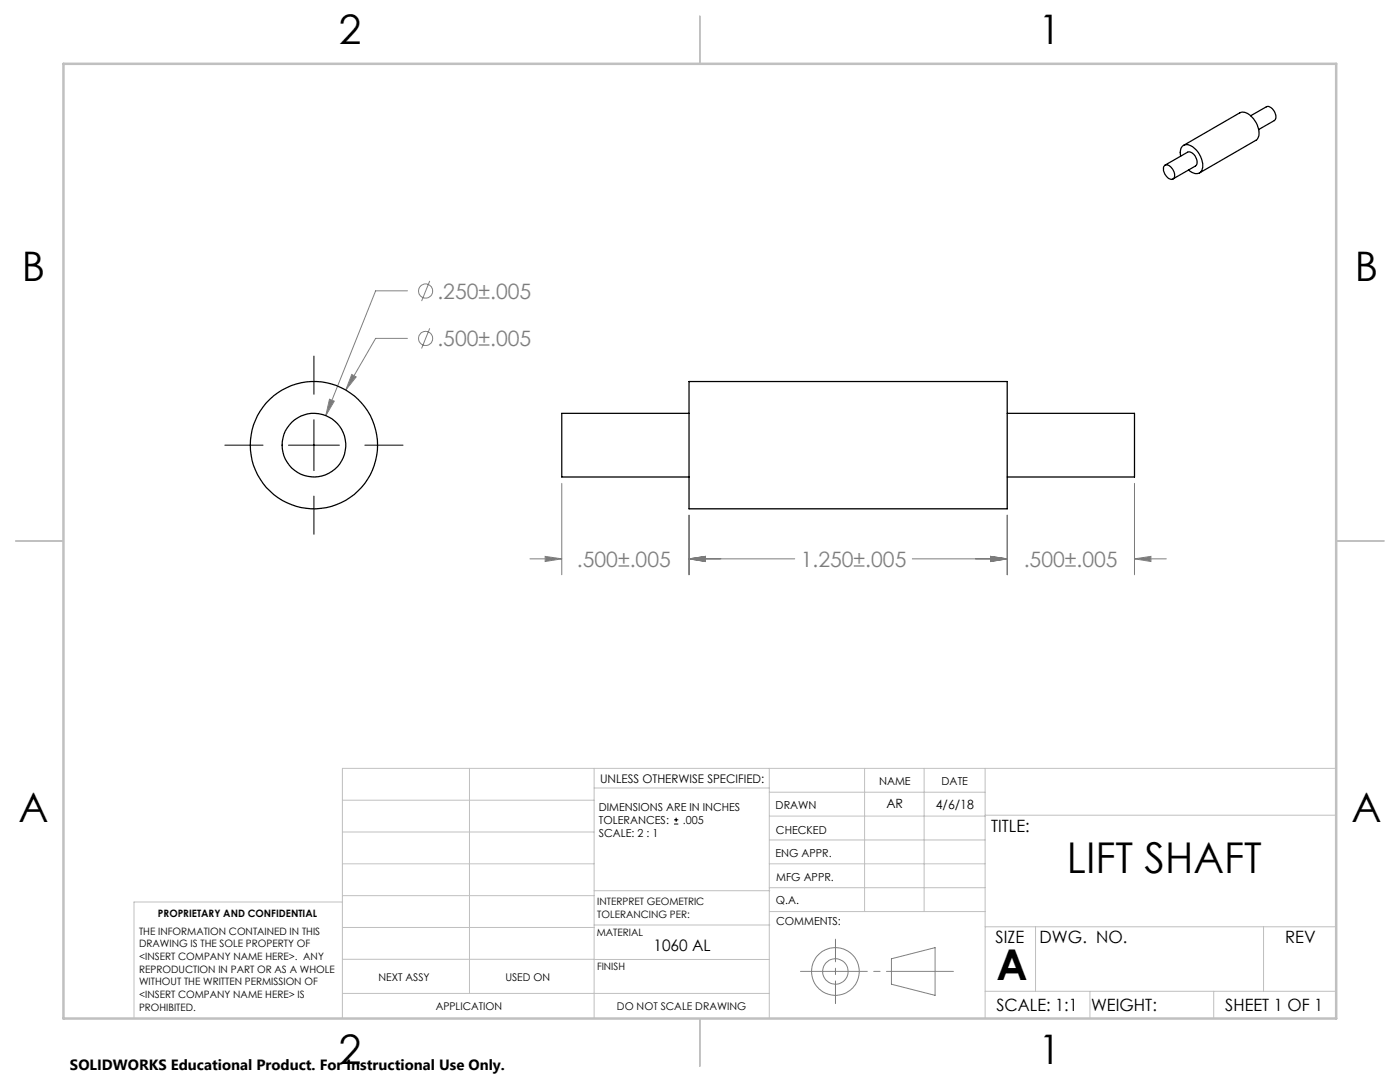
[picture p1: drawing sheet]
<svg xmlns="http://www.w3.org/2000/svg" width="279mm" height="216mm" viewBox="0 0 279 216" stroke-linecap="round" stroke-linejoin="round" font-family="sans-serif">
<g fill="none" stroke="#808080" stroke-width=".2">
<path d="M81.3 58h-6.3l-10 24.9M85.8 56.1l-1.7 4M65.8 79.7l.9 .3-1.7 2.9zM70.2 74.7l.9 .5-2.1 2.6zM81.3 67.5h-6.3l-6 10.3M85.8 65.5l-1.7 4M112.1 96.4v18.3M226.4 96.4v18.3M105.8 111.5h6.3M108.8 111l3.3 .5-3.3 .5zM137.5 111.5l3.3-.5v1zM137.5 102.8v11.9"/>
<path d="M137.5 111.5h21.1M182.1 111.5h18.9M197.7 111l3.3 .5-3.3 .5zM201 102.8v11.9M226.4 111.5l3.3-.5v1zM226.4 111.5h6.4M177.9 191.3l8.7-2.2v9.5l-8.7-2.2z"/>
<circle cx="84.9" cy="58.1" r="1.41"/>
<circle cx="84.9" cy="67.5" r="1.41"/>
<circle cx="166.7" cy="193.8" r="2.54"/>
<circle cx="166.7" cy="193.8" r="4.8"/>
</g>
<path d="M62.7 71v7.7M44.9 88.8h7.6M57.6 88.8h10.1M62.7 83.7v10.2M62.7 99v7.6M72.8 88.8h7.6M134.5 164.4h.9M134.5 163.6h.9M134.9 163.2v.8" fill="none" stroke="#000" stroke-width=".2"/>
<path d="M159.7 193.8h30.6" fill="none" stroke="#808080" stroke-width=".2" stroke-dasharray="15.2 1.3 1.3 1.3" stroke-dashoffset="1.9"/>
<path d="M166.7 187.4v12.9" fill="none" stroke="#808080" stroke-width=".2" stroke-dasharray="15.2 1.3 1.3 1.3" stroke-dashoffset="10.7"/>
<g fill="none" stroke="#c0c0c0" stroke-width=".2">
<path d="M68.3 159.7h50.3M93.7 153.3v44.9M118.6 153.3v49.9M118.6 157.2h34.9M153.5 153.3v49.9M153.5 158.1h43.1M172.5 153.3v28.6M184.4 153.3v28.6M196.6 153.3v49.9M266.7 153.3h-198.4v49.9M68.3 178.7h50.3M68.3 172.4h50.3"/>
<path d="M68.3 166h50.3M68.3 180h-41.6v23.2M118.6 177.7h35M153.5 167.6h43.1M153.5 162.8h43.1M153.5 172.4h43.1M153.5 177.1h43.1M196.6 162.7h70.1M68.3 198.2h85.2M68.3 191.4l85.2 .1M68.3 185.1h50.3M118.6 184.6h35"/>
<path d="M153.6 181.9h43M196.6 197.8h70.1M196.6 184.9h70.1M206.7 184.9v12.9M217.5 197.8v5.4M242.2 197.8v5.4M252.2 184.9v12.9"/>
</g>
<path d="M139.7 3.2v9.5M3.1 107.9h9.6M266.7 107.9h9.5M139.7 203.2v9.6" fill="none" stroke="#c0c0c0" stroke-width=".25"/>
<path d="M12.7 12.7h254v190.5h-254z" fill="none" stroke="#c0c0c0" stroke-width=".5"/>
<path d="M65.8 79.7l-.8 3.2 1.7-2.9zM70.2 74.7l-1.2 3.1 2.1-2.6zM108.8 111l3.3 .5-3.3 .5zM137.5 111.5l3.3-.5v1zM137.5 111.5l3.3-.5v1zM197.7 111l3.3 .5-3.3 .5zM197.7 111l3.3 .5-3.3 .5zM226.4 111.5l3.3-.5v1z" fill="#808080"/>
<g fill="none" stroke="#000" stroke-width=".25">
<path d="M232.4 33.1v-.1a1.2 1.2 0 0 1 1.6 .8 1.26 1.26 0 0 1-.1 2 1.98 1.98 0 0 1-1.5-2.7zM232.5 32.9l4.5-2.5a1.79 1.79 0 0 1 1.9 1.9l-.1 .5-.2 .3-4.5 2.6M235.6 31.2a1.69 1.69 0 0 1 1.1-2.3 4.2 4.2 0 0 1 3.3 3.9 1.42 1.42 0 0 1-.6 1.7 1.42 1.42 0 0 1-1.7-.2l-.5-.4M236.2 29l11.2-6.5a2.51 2.51 0 0 1 2.9 1.4 3.4 3.4 0 0 1 .5 4l-11.4 6.6M249.6 23.1l3.1-1.8a1.82 1.82 0 0 1 1.9 1.8v.6l-.3 .4-3.1 1.8M137.5 76.1h63.5v25.4h-63.5zM137.5 82.5h-25.4v12.7h25.4M201 82.5h25.4v12.7h-25.4"/>
<circle cx="62.6" cy="88.8" r="6.3"/>
<circle cx="62.7" cy="88.8" r="12.7"/>
</g>
<g font-size="8.5">
<text x="212.9" y="174.2">LIFT SHAFT</text>
<text x="198.9" y="195.5">A</text>
</g>
<g font-size="8.1">
<text x="67.6" y="8.9">2</text>
<text x="207.3" y="8.9">1</text>
<text x="4.4" y="56.2">B</text>
<text x="270.4" y="56.2">B</text>
<text x="3.7" y="164.1">A</text>
<text x="269.7" y="164.1">A</text>
<text x="67.6" y="212.4">2</text>
<text x="207.3" y="212.4">1</text>
</g>
<g font-size="4.2" fill="#808080">
<text x="87.3" y="59.6">.250±.005</text>
<text x="87.3" y="69.1">.500±.005</text>
<text x="115.1" y="113.1">.500±.005</text>
<text x="159.8" y="113.1">1.250±.005</text>
<text x="204.3" y="113.1">.500±.005</text>
</g>
<g font-size="3.4">
<text x="197.8" y="166">TITLE:</text>
<text x="198.7" y="188.1">SIZE</text>
<text x="207.5" y="188.1">DWG. NO.</text>
<text x="256.5" y="188.2">REV</text>
<text x="198.8" y="201.7">SCALE: 1:1</text>
<text x="217.7" y="201.8">WEIGHT:</text>
<text x="244.5" y="201.7">SHEET 1 OF 1</text>
</g>
<text font-size="3.2" x="130.4" y="189.8">1060 AL</text>
<text font-size="3" x="14" y="213.5">SOLIDWORKS Educational Product. For Instructional Use Only.</text>
<g font-size="2.5">
<text x="176.9" y="161.3">AR</text>
<text x="186.8" y="161.4">4/6/18</text>
</g>
<text font-size="2.4" x="119.8" y="156.2">UNLESS OTHERWISE SPECIFIED:</text>
<g font-size="2.2">
<text x="119.5" y="161.8">DIMENSIONS ARE IN INCHES</text>
<text x="154.8" y="161.4">DRAWN</text>
<text x="175.4" y="156.6">NAME</text>
<text x="187.9" y="156.7">DATE</text>
<text x="119.5" y="167.1">SCALE: 2 : 1</text>
<text x="119.5" y="164.4">TOLERANCES:</text>
<text x="136.3" y="164.4">.005</text>
<text x="154.9" y="166.3">CHECKED</text>
<text x="154.8" y="171">ENG APPR.</text>
<text x="154.9" y="175.7">MFG APPR.</text>
<text x="154.9" y="180.4">Q.A.</text>
<text x="154.9" y="184.6">COMMENTS:</text>
</g>
<g font-size="2.1">
<text x="75.5" y="195.7">NEXT ASSY</text>
<text x="100.9" y="195.7">USED ON</text>
<text x="86.9" y="201.5">APPLICATION</text>
<text x="123.1" y="201.6">DO NOT SCALE DRAWING</text>
</g>
<g font-size="2">
<text x="31.5" y="182.9">PROPRIETARY AND CONFIDENTIAL</text>
<text x="119.2" y="180.6">INTERPRET GEOMETRIC</text>
<text x="119.2" y="183.1">TOLERANCING PER:</text>
<text x="27.8" y="186.5">THE INFORMATION CONTAINED IN THIS</text>
<text x="27.8" y="189">DRAWING IS THE SOLE PROPERTY OF</text>
<text x="27.8" y="191.6">&lt;INSERT COMPANY NAME HERE&gt;. ANY</text>
<text x="119.1" y="186.7">MATERIAL</text>
<text x="27.8" y="194.1">REPRODUCTION IN PART OR AS A WHOLE</text>
<text x="27.8" y="196.6">WITHOUT THE WRITTEN PERMISSION OF</text>
<text x="119.1" y="193.5">FINISH</text>
<text x="27.8" y="199.1">&lt;INSERT COMPANY NAME HERE&gt; IS</text>
<text x="27.8" y="201.7">PROHIBITED.</text>
</g>
</svg>
